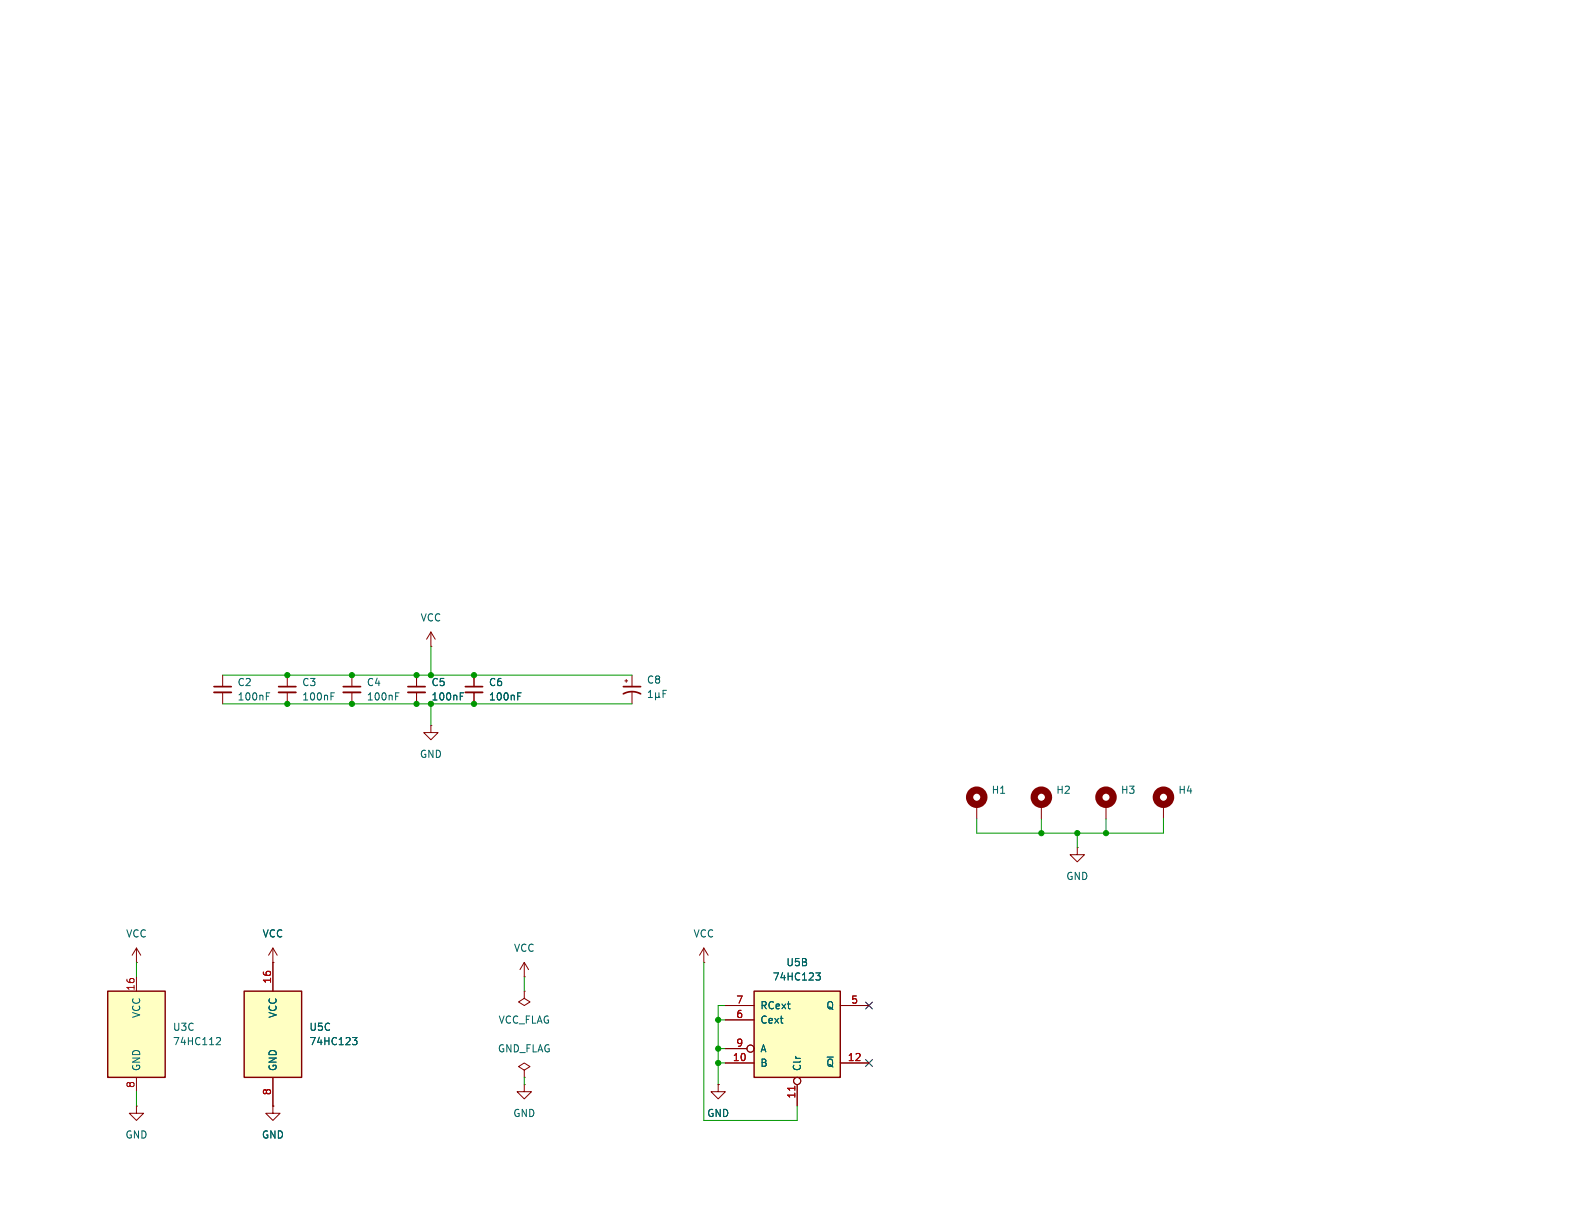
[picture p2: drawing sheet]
<svg xmlns="http://www.w3.org/2000/svg" width="279mm" height="216mm" viewBox="0 0 279 216" stroke-linecap="round" stroke-linejoin="round" font-family="sans-serif">
<path d="M60.7 121.4h3.1M82.3 121.4h3" fill="none" stroke="#840000" stroke-width=".3"/>
<path d="M60.7 122.4h3.1M82.3 122.4h3" fill="none" stroke="#840000" stroke-width=".33"/>
<path d="M62.2 119.4v2M83.8 119.4v2M62.2 122.4v2.1M83.8 122.4v2.1M127 191.8v1.2h1.3l-1.3 1.3-1.3-1.3h1.3M127 191.8h.1" fill="none" stroke="#840000" stroke-width=".18"/>
<path d="M70 123.1h.4M70 122.5h.6M91.6 123.1h.4M91.6 122.5h.6" fill="none" stroke="#006464" stroke-width=".18"/>
<path d="M133.3 175.3h15.3v15.2h-15.3z" fill="#ffffc2"/>
<path d="M133.3 175.3h15.3v15.2h-15.3z" fill="none" stroke="#840000" stroke-width=".25"/>
<g fill="none" stroke="#840000" stroke-width=".18">
<path d="M128.3 177.8h5M148.6 177.8h5.1M128.3 180.3h5M128.3 185.4h3.8M128.3 188h5M141 191.8v3.8M148.6 188h5.1"/>
<circle cx="132.7" cy="185.4" r=".63"/>
<circle cx="141" cy="191.1" r=".63"/>
</g>
<path d="M140.6 192.1v.7" fill="none" stroke="#a90000" stroke-width=".18"/>
<path d="M144.3 172h.8l-.5 .5 .4 .1 .1 .5-.3 .2h-.4" fill="none" stroke="#006464" stroke-width=".18"/>
<path d="M43.2 175.3h10.1v15.2h-10.1z" fill="#ffffc2"/>
<path d="M43.2 175.3h10.1v15.2h-10.1z" fill="none" stroke="#840000" stroke-width=".25"/>
<path d="M24.1 170.2h.1M24.1 167.6l-.7 1.3M24.1 167.6l.8 1.3M24.1 167.6v2.6M48.3 170.2h.1M48.3 167.6v7.7M48.3 167.6l-.8 1.3M48.3 167.6l.7 1.3M24.1 195.6v1.3h1.3l-1.3 1.2-1.2-1.2h1.2M24.1 195.6h.1M48.3 190.5v5.1" fill="none" stroke="#840000" stroke-width=".18"/>
<path d="M62.3 183.5h.8l-.4 .4 .4 .2v.4l-.2 .2h-.4" fill="none" stroke="#006464" stroke-width=".18"/>
<path d="M19 175.3h10.2v15.2h-10.2z" fill="#ffffc2"/>
<path d="M19 175.3h10.2v15.2h-10.2z" fill="none" stroke="#840000" stroke-width=".25"/>
<g fill="none" stroke="#840000" stroke-width=".18">
<path d="M39.4 119.4v2M50.8 119.4v2M73.7 119.4v2M76.2 114.3h.1M76.2 111.8l-.8 1.2M76.2 111.8l.8 1.2M76.2 111.8v2.5M83.8 119.4v2M111.8 119.4v2M39.4 122.4v2.1M50.8 122.4v2.1M73.7 122.4v2.1"/>
<path d="M76.2 128.3v1.2h1.3l-1.3 1.3-1.3-1.3h1.3M76.2 128.3h.1M83.8 122.4v2.1M110.5 120.4h.5M110.7 120.1v.6M111.8 122.4v2.1M172.7 142.2v2.6M184.1 142.2v2.6M190.5 149.9v1.2h1.3l-1.3 1.3-1.3-1.3h1.3M190.5 149.9h.1M195.6 142.2v2.6M205.7 142.2v2.6"/>
<path d="M24.1 172.7v2.6M48.3 170.2h.1M48.3 170.2v5.1M92.7 172.7h.1M92.7 175.3v1.2l1 .7-1 .6-1-.6 1-.7M92.7 175.3h.1M92.7 170.2l-.8 1.3M92.7 170.2l.8 1.3M92.7 170.2v2.5M124.5 170.2h.1M124.5 167.6l-.8 1.3M124.5 167.6l.7 1.3"/>
<path d="M124.5 167.6v2.6M128.3 177.8h5M148.6 177.8h5.1M24.1 190.5v2.5M48.3 195.6v1.3h1.2l-1.2 1.2-1.3-1.2h1.3M48.3 195.6h.1M48.3 190.5v5.1M92.7 189.2l1-.6-1-.6-1 .6 1 .6v1.3M92.7 190.5h.1M92.7 191.8v1.2h1.3l-1.3 1.3-1.3-1.3h1.3M92.7 191.8h.1M127 191.8h.1"/>
<path d="M128.3 180.3h5M128.3 185.4h3.8M128.3 188h5M141 191.8v3.8M148.6 188h5.1"/>
<circle cx="132.7" cy="185.4" r=".63"/>
<circle cx="141" cy="191.1" r=".63"/>
</g>
<g fill="none" stroke="#006464" stroke-width=".18">
<path d="M47.1 123.1h.4M47.1 122.5h.6M58.5 123.1h.5M58.5 122.5h.6M81.4 123.1h.4M81.4 122.5h.6M91.6 123.1h.4M91.6 122.5h.6M114.7 123.3h.7M114.7 122.4l.3-.3v1.2M115.9 123.2l.2 .1h.2l.2-.1M115.9 122.5v1.3"/>
<path d="M116.5 123.2l.2 .1M116.5 122.5v.7M117.3 122.7h.4M117.9 122.1h-.6v1.2M144.3 172h.8l-.5 .5 .4 .1 .1 .5-.3 .2h-.4M38.5 183.5h.4l.1 .3-.8 .9h.8M62.3 183.5h.8l-.4 .4 .4 .2v.4l-.2 .2h-.4"/>
</g>
<g fill="none" stroke="#840000" stroke-width="1.3">
<circle cx="172.7" cy="141" r="1.27"/>
<circle cx="184.1" cy="141" r="1.27"/>
<circle cx="195.6" cy="141" r="1.27"/>
<circle cx="205.7" cy="141" r="1.27"/>
</g>
<path d="M37.8 121.4h3.1M49.3 121.4h3M72.1 121.4h3.1M110.2 122.7a3.2 3.2 0 0 1 3.1 0M110.2 121.4h3.1" fill="none" stroke="#840000" stroke-width=".3"/>
<path d="M37.8 122.4h3.1M49.3 122.4h3M72.1 122.4h3.1" fill="none" stroke="#840000" stroke-width=".33"/>
<g fill="none" stroke="#009600" stroke-width=".18">
<path d="M39.4 119.4h72.4M76.2 114.3v5.1M39.4 124.5h72.4M76.2 124.5v3.8M172.7 144.8v2.5h33v-2.5M184.1 144.8v2.5M190.5 147.3v2.6M195.6 144.8v2.5M24.1 170.2v2.5M92.7 172.7v2.6M124.5 170.2v27.9h16.5v-2.5M128.3 177.8h-1.3v14"/>
<path d="M24.1 193v2.6M92.7 190.5v1.3M127 180.3h1.3M127 188h1.3M127 185.4h1.3"/>
</g>
<path d="M153.1 177.2l1.2 1.2M154.3 177.2l-1.2 1.2M153.1 187.4l1.2 1.2M154.3 187.4l-1.2 1.2" fill="none" stroke="#000084" stroke-width=".18"/>
<path d="M140.6 192.1v.7" fill="none" stroke="#a90000" stroke-width=".18"/>
<g fill="#009600" stroke="#009600" stroke-width=".18">
<circle cx="73.7" cy="124.5" r=".46"/>
<circle cx="62.2" cy="119.4" r=".46"/>
<circle cx="62.2" cy="124.5" r=".46"/>
<circle cx="50.8" cy="124.5" r=".46"/>
<circle cx="83.8" cy="124.5" r=".46"/>
<circle cx="50.8" cy="119.4" r=".46"/>
<circle cx="83.8" cy="119.4" r=".46"/>
<circle cx="76.2" cy="124.5" r=".46"/>
<circle cx="76.2" cy="119.4" r=".46"/>
<circle cx="73.7" cy="119.4" r=".46"/>
<circle cx="127" cy="188" r=".46"/>
<circle cx="190.5" cy="147.3" r=".46"/>
<circle cx="184.1" cy="147.3" r=".46"/>
<circle cx="195.6" cy="147.3" r=".46"/>
<circle cx="127" cy="185.4" r=".46"/>
<circle cx="127" cy="180.3" r=".46"/>
</g>
<g font-size="1.8" fill="#006464">
<text x="74.3" y="110.1">VCC</text>
<text x="41.9" y="121.5">C2</text>
<text x="41.9" y="124.1">100nF</text>
<text x="53.3" y="121.5">C3</text>
<text x="53.3" y="124.1">100nF</text>
<text x="64.8" y="121.5">C4</text>
<text x="64.8" y="124.1">100nF</text>
<text x="76.2" y="121.5">C5</text>
<text x="76.2" y="124.1">100nF</text>
<text x="86.4" y="121.5">C6</text>
<text x="86.4" y="124.1">100nF</text>
<text x="114.3" y="121.1">C8</text>
<text x="74.2" y="134.2">GND</text>
<text x="175.3" y="140.6">H1</text>
<text x="186.7" y="140.6">H2</text>
<text x="198.1" y="140.6">H3</text>
<text x="208.3" y="140.6">H4</text>
<text x="188.5" y="155.8">GND</text>
<text x="22.2" y="166">VCC</text>
<text x="46.3" y="166">VCC</text>
<text x="122.5" y="166">VCC</text>
<text x="90.8" y="168.5">VCC</text>
<text x="136.5" y="173.6">74HC123</text>
<text x="139" y="171">U5B</text>
<text x="134.4" y="178.7">RCext</text>
<text x="146" y="178.7">Q</text>
<text x="25" y="180.1" transform="rotate(-90 25 180.1)">VCC</text>
<text x="30.5" y="182.5">U3C</text>
<text x="30.5" y="185">74HC112</text>
<text x="49.1" y="180.1" transform="rotate(-90 49.1 180.1)">VCC</text>
<text x="54.6" y="182.5">U5C</text>
<text x="54.6" y="185">74HC123</text>
<text x="88.1" y="181.2">VCC_FLAG</text>
<text x="134.4" y="181.2">Cext</text>
<text x="25" y="189.5" transform="rotate(-90 25 189.5)">GND</text>
<text x="49.1" y="189.5" transform="rotate(-90 49.1 189.5)">GND</text>
<text x="88" y="186.3">GND_FLAG</text>
<text x="134.4" y="186.3">A</text>
<text x="134.4" y="188.8">B</text>
<text x="141.8" y="189.5" transform="rotate(-90 141.8 189.5)">Clr</text>
<text x="146" y="188.8">~{Q}</text>
<text x="90.7" y="197.7">GND</text>
<text x="125" y="197.7">GND</text>
<text x="22.1" y="201.5">GND</text>
<text x="46.2" y="201.5">GND</text>
</g>
<g font-size="1.8" fill="#a90000">
<text x="23.9" y="175.3" transform="rotate(-90 23.9 175.3)">16</text>
<text x="48" y="174" transform="rotate(-90 48 174)">16</text>
<text x="130.1" y="177.5">7</text>
<text x="150.4" y="177.5">5</text>
<text x="130.1" y="180.1">6</text>
<text x="130.1" y="185.2">9</text>
<text x="129.5" y="187.7">10</text>
<text x="149.8" y="187.7">12</text>
<text x="23.9" y="192.5" transform="rotate(-90 23.9 192.5)">8</text>
<text x="48" y="193.7" transform="rotate(-90 48 193.7)">8</text>
<text x="140.7" y="194.4" transform="rotate(-90 140.7 194.4)">11</text>
</g>
</svg>
